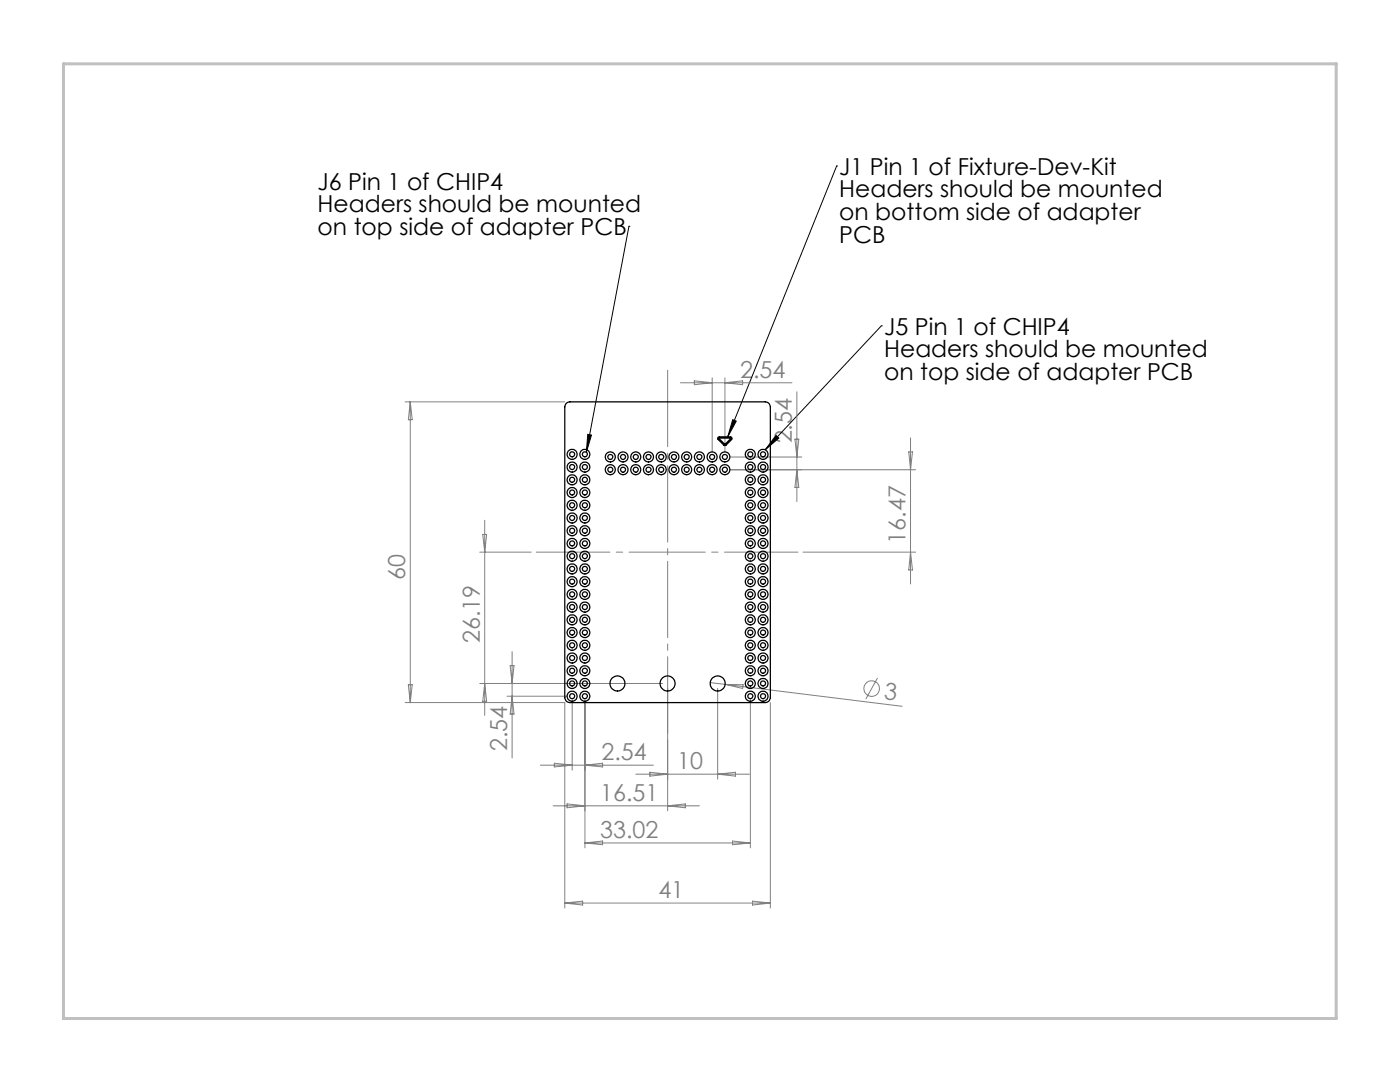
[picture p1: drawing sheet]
<svg xmlns="http://www.w3.org/2000/svg" width="279mm" height="216mm" viewBox="0 0 279 216" stroke-linecap="round" stroke-linejoin="round" font-family="sans-serif">
<g fill="none" stroke="#808080" stroke-width=".2">
<path d="M135.8 76.4h22.2M138.6 76l3.5 .4-3.5 .4zM142.1 75.4v14.8M144.7 75.4v14.8M144.7 76.4l3.5-.4v.8zM159 78.2v21.9M80.9 80.2h31.8M81.9 80.2v60M81.9 80.2l.4 3.5h-.8zM145.7 93.7h37M145.7 91.2h14.3M158.6 87.6h.8l-.4 3.6z"/>
<path d="M159 93.7l.4 3.6h-.8zM181.4 90.2h.7l-.4 3.5zM181.7 87.4v29.1M95.7 110.2h10.3M96.3 106.6h.8l-.4 3.6zM96.7 103.8v38.9M160.3 110.2h22.4M181.7 110.2l.4 3.5h-.7zM81.5 136.6h.8l-.4 3.6zM95.7 136.4h36.5M96.7 136.4l.4 3.5h-.8zM101.2 138.9h12"/>
<path d="M101.8 132.8h.8l-.4 3.6zM102.2 130v21.2M102.2 138.9l.4 3.6h-.8zM114.2 139.9v13.8M116.7 139.9v29.3M133.2 137.4v24.4M141.7 136.2l3 .4M143.2 137.4v18.1M144.7 136.6l35.3 4.3M144.7 136.6h3.6l-.1 .8zM149.8 139.9v29.3M175.1 135.3l-2.3 4.2"/>
<path d="M80.9 140.2h31.8v41M107.8 152.7h22.6M110.6 152.3l3.6 .4-3.6 .3zM116.7 152.7l3.6-.4v.7zM126.9 154.5h22.7M129.7 154.1l3.5 .4-3.5 .4zM143.2 154.5l3.6-.4v.8zM153.7 140.2v41M110.4 160.8h29.2M113.2 160.4l3.5 .4-3.5 .4zM116.7 168.2h33.1M116.7 168.2l3.6-.4v.8z"/>
<path d="M133.2 160.8l3.6-.4v.8zM146.2 167.8l3.6 .4-3.6 .4zM150.2 179.8l3.5 .4-3.5 .4zM112.7 180.2h41M112.7 180.2l3.6-.4v.8z"/>
<circle cx="174" cy="137.4" r="1.57"/>
</g>
<path d="M167 33.1h.1M167 33.1l-21.8 54.1M125.5 45.2h.1M125.5 45.2l-8.5 45M175.9 65h.1M175.9 65l-23.2 24.7M117.3 86.7l.7 .1-1 3.4zM146.2 83.7l.7 .3-1.7 3.2zM154.9 86.9l.5 .5-2.7 2.3z" fill="none" stroke="#000" stroke-width=".2"/>
<path d="M133.2 146.7v-73.2" fill="none" stroke="#808080" stroke-width=".2" stroke-dasharray="15.2 1.3 1.3 1.3" stroke-dashoffset="-.4"/>
<path d="M107 110.2h52.3" fill="none" stroke="#808080" stroke-width=".2" stroke-dasharray="15.2 1.3 1.3 1.3" stroke-dashoffset=".6"/>
<path d="M266.7 153.3v49.9h-240" fill="none" stroke="#c0c0c0" stroke-width=".2"/>
<path d="M12.7 12.7h254v190.5h-254z" fill="none" stroke="#c0c0c0" stroke-width=".6"/>
<path d="M146.2 83.7l.7 .3-1.7 3.2zM154.9 86.9l.5 .5-2.7 2.3zM117.3 86.7l.7 .1-1 3.4z" fill="#000"/>
<g fill="none" stroke="#000" stroke-width=".25">
<path d="M113 80.5l.7-.3h39a1.02 1.02 0 0 1 1 1v58a1.02 1.02 0 0 1-1 1h-39a1.02 1.02 0 0 1-1-1v-58zM143.3 87.3l2.5-.1a.33 .33 0 0 1 .2 .5l-1.1 1.1-.4 .1-1.2-1.3zM143.5 87.4h2.3v.1l-1.2 1.2z"/>
<circle cx="114.2" cy="95.7" r="1"/>
<circle cx="114.2" cy="98.3" r="1"/>
<circle cx="114.2" cy="90.7" r="1"/>
<circle cx="114.2" cy="93.2" r="1"/>
<circle cx="114.2" cy="98.3" r=".51"/>
<circle cx="114.2" cy="93.2" r=".51"/>
<circle cx="114.2" cy="90.6" r=".51"/>
<circle cx="114.2" cy="95.7" r=".51"/>
<circle cx="116.7" cy="98.3" r="1"/>
<circle cx="116.7" cy="95.7" r="1"/>
<circle cx="116.7" cy="90.7" r="1"/>
<circle cx="116.7" cy="93.2" r="1"/>
<circle cx="116.7" cy="98.3" r=".51"/>
<circle cx="116.7" cy="93.2" r=".51"/>
<circle cx="116.7" cy="90.6" r=".51"/>
<circle cx="116.7" cy="95.7" r=".51"/>
<circle cx="121.8" cy="93.7" r="1"/>
<circle cx="121.8" cy="91.2" r="1"/>
<circle cx="121.8" cy="93.7" r=".51"/>
<circle cx="121.8" cy="91.2" r=".51"/>
<circle cx="124.3" cy="93.7" r="1"/>
<circle cx="124.3" cy="91.2" r="1"/>
<circle cx="124.3" cy="93.7" r=".51"/>
<circle cx="124.3" cy="91.2" r=".51"/>
<circle cx="126.9" cy="93.7" r="1"/>
<circle cx="126.9" cy="91.2" r="1"/>
<circle cx="126.9" cy="93.7" r=".51"/>
<circle cx="126.9" cy="91.2" r=".51"/>
<circle cx="129.4" cy="93.7" r="1"/>
<circle cx="129.4" cy="91.2" r="1"/>
<circle cx="129.4" cy="93.7" r=".51"/>
<circle cx="129.4" cy="91.2" r=".51"/>
<circle cx="132" cy="93.7" r="1"/>
<circle cx="132" cy="91.2" r="1"/>
<circle cx="132" cy="93.7" r=".51"/>
<circle cx="132" cy="91.2" r=".51"/>
<circle cx="134.5" cy="93.7" r="1"/>
<circle cx="134.5" cy="91.2" r="1"/>
<circle cx="134.5" cy="93.7" r=".51"/>
<circle cx="134.5" cy="91.2" r=".51"/>
<circle cx="137" cy="93.7" r="1"/>
<circle cx="137" cy="91.2" r="1"/>
<circle cx="137" cy="93.7" r=".51"/>
<circle cx="137" cy="91.2" r=".51"/>
<circle cx="139.6" cy="93.7" r="1"/>
<circle cx="139.6" cy="91.2" r="1"/>
<circle cx="139.6" cy="93.7" r=".51"/>
<circle cx="139.6" cy="91.2" r=".51"/>
<circle cx="142.1" cy="93.7" r="1"/>
<circle cx="142.1" cy="91.2" r="1"/>
<circle cx="142.1" cy="93.7" r=".51"/>
<circle cx="142.1" cy="91.2" r=".51"/>
<circle cx="144.7" cy="93.7" r="1"/>
<circle cx="144.7" cy="91.2" r="1"/>
<circle cx="144.7" cy="93.7" r=".51"/>
<circle cx="144.7" cy="91.2" r=".51"/>
<circle cx="149.7" cy="98.3" r="1"/>
<circle cx="149.7" cy="95.7" r="1"/>
<circle cx="149.7" cy="90.7" r="1"/>
<circle cx="149.7" cy="93.2" r="1"/>
<circle cx="149.7" cy="98.3" r=".51"/>
<circle cx="149.7" cy="93.2" r=".51"/>
<circle cx="149.7" cy="90.6" r=".51"/>
<circle cx="149.7" cy="95.7" r=".51"/>
<circle cx="152.3" cy="98.3" r="1"/>
<circle cx="152.3" cy="95.7" r="1"/>
<circle cx="152.3" cy="90.7" r="1"/>
<circle cx="152.3" cy="93.2" r="1"/>
<circle cx="152.3" cy="98.3" r=".51"/>
<circle cx="152.3" cy="93.2" r=".51"/>
<circle cx="152.3" cy="90.6" r=".51"/>
<circle cx="152.3" cy="95.7" r=".51"/>
<circle cx="114.2" cy="113.5" r="1"/>
<circle cx="114.2" cy="108.4" r="1"/>
<circle cx="114.2" cy="105.9" r="1"/>
<circle cx="114.2" cy="116.1" r="1"/>
<circle cx="114.2" cy="118.6" r="1"/>
<circle cx="114.2" cy="100.8" r="1"/>
<circle cx="114.2" cy="103.4" r="1"/>
<circle cx="114.2" cy="111" r="1"/>
<circle cx="114.2" cy="108.4" r=".51"/>
<circle cx="114.2" cy="113.5" r=".51"/>
<circle cx="114.2" cy="118.6" r=".51"/>
<circle cx="114.2" cy="100.8" r=".51"/>
<circle cx="114.2" cy="116" r=".51"/>
<circle cx="114.2" cy="111" r=".51"/>
<circle cx="114.2" cy="105.9" r=".51"/>
<circle cx="114.2" cy="103.3" r=".51"/>
<circle cx="116.7" cy="113.5" r="1"/>
<circle cx="116.7" cy="108.4" r="1"/>
<circle cx="116.7" cy="105.9" r="1"/>
<circle cx="116.7" cy="111" r="1"/>
<circle cx="116.7" cy="103.4" r="1"/>
<circle cx="116.7" cy="116.1" r="1"/>
<circle cx="116.7" cy="118.6" r="1"/>
<circle cx="116.7" cy="100.8" r="1"/>
<circle cx="116.7" cy="108.4" r=".51"/>
<circle cx="116.7" cy="113.5" r=".51"/>
<circle cx="116.7" cy="116" r=".51"/>
<circle cx="116.7" cy="100.8" r=".51"/>
<circle cx="116.7" cy="118.6" r=".51"/>
<circle cx="116.7" cy="111" r=".51"/>
<circle cx="116.7" cy="103.3" r=".51"/>
<circle cx="116.7" cy="105.9" r=".51"/>
<circle cx="149.7" cy="113.5" r="1"/>
<circle cx="149.7" cy="105.9" r="1"/>
<circle cx="149.7" cy="108.4" r="1"/>
<circle cx="149.7" cy="103.4" r="1"/>
<circle cx="149.7" cy="116.1" r="1"/>
<circle cx="149.7" cy="100.8" r="1"/>
<circle cx="149.7" cy="118.6" r="1"/>
<circle cx="149.7" cy="111" r="1"/>
<circle cx="149.7" cy="100.8" r=".51"/>
<circle cx="149.7" cy="113.5" r=".51"/>
<circle cx="149.7" cy="118.6" r=".51"/>
<circle cx="149.7" cy="108.4" r=".51"/>
<circle cx="149.7" cy="116" r=".51"/>
<circle cx="149.7" cy="111" r=".51"/>
<circle cx="149.7" cy="103.3" r=".51"/>
<circle cx="149.7" cy="105.9" r=".51"/>
<circle cx="152.3" cy="113.5" r="1"/>
<circle cx="152.3" cy="105.9" r="1"/>
<circle cx="152.3" cy="108.4" r="1"/>
<circle cx="152.3" cy="111" r="1"/>
<circle cx="152.3" cy="103.4" r="1"/>
<circle cx="152.3" cy="118.6" r="1"/>
<circle cx="152.3" cy="100.8" r="1"/>
<circle cx="152.3" cy="116.1" r="1"/>
<circle cx="152.3" cy="100.8" r=".51"/>
<circle cx="152.3" cy="108.4" r=".51"/>
<circle cx="152.3" cy="116" r=".51"/>
<circle cx="152.3" cy="118.6" r=".51"/>
<circle cx="152.3" cy="113.5" r=".51"/>
<circle cx="152.3" cy="111" r=".51"/>
<circle cx="152.3" cy="105.9" r=".51"/>
<circle cx="152.3" cy="103.3" r=".51"/>
<circle cx="114.2" cy="138.9" r="1"/>
<circle cx="114.2" cy="126.2" r="1"/>
<circle cx="114.2" cy="136.4" r="1"/>
<circle cx="114.2" cy="123.7" r="1"/>
<circle cx="114.2" cy="128.8" r="1"/>
<circle cx="114.2" cy="121.1" r="1"/>
<circle cx="114.2" cy="131.3" r="1"/>
<circle cx="114.2" cy="133.8" r="1"/>
<circle cx="114.2" cy="128.7" r=".51"/>
<circle cx="114.2" cy="133.8" r=".51"/>
<circle cx="114.2" cy="126.2" r=".51"/>
<circle cx="114.2" cy="121.1" r=".51"/>
<circle cx="114.2" cy="131.3" r=".51"/>
<circle cx="114.2" cy="136.4" r=".51"/>
<circle cx="114.2" cy="138.9" r=".51"/>
<circle cx="114.2" cy="123.7" r=".51"/>
<circle cx="116.7" cy="138.9" r="1"/>
<circle cx="116.7" cy="126.2" r="1"/>
<circle cx="116.7" cy="136.4" r="1"/>
<circle cx="116.7" cy="121.1" r="1"/>
<circle cx="116.7" cy="128.8" r="1"/>
<circle cx="116.7" cy="131.3" r="1"/>
<circle cx="116.7" cy="123.7" r="1"/>
<circle cx="116.7" cy="133.8" r="1"/>
<circle cx="116.7" cy="121.1" r=".51"/>
<circle cx="116.7" cy="126.2" r=".51"/>
<circle cx="116.7" cy="128.7" r=".51"/>
<circle cx="116.7" cy="131.3" r=".51"/>
<circle cx="116.7" cy="133.8" r=".51"/>
<circle cx="116.7" cy="136.4" r=".51"/>
<circle cx="116.7" cy="123.7" r=".51"/>
<circle cx="116.7" cy="138.9" r=".51"/>
<circle cx="123.2" cy="136.4" r="1.5"/>
<circle cx="133.2" cy="136.4" r="1.5"/>
<circle cx="143.2" cy="136.4" r="1.5"/>
<circle cx="149.7" cy="126.2" r="1"/>
<circle cx="149.7" cy="138.9" r="1"/>
<circle cx="149.7" cy="136.4" r="1"/>
<circle cx="149.7" cy="121.1" r="1"/>
<circle cx="149.7" cy="123.7" r="1"/>
<circle cx="149.7" cy="128.8" r="1"/>
<circle cx="149.7" cy="131.3" r="1"/>
<circle cx="149.7" cy="133.8" r="1"/>
<circle cx="149.7" cy="121.1" r=".51"/>
<circle cx="149.7" cy="133.8" r=".51"/>
<circle cx="149.7" cy="126.2" r=".51"/>
<circle cx="149.7" cy="128.7" r=".51"/>
<circle cx="149.7" cy="131.3" r=".51"/>
<circle cx="149.7" cy="138.9" r=".51"/>
<circle cx="149.7" cy="123.7" r=".51"/>
<circle cx="149.7" cy="136.4" r=".51"/>
<circle cx="152.3" cy="136.4" r="1"/>
<circle cx="152.3" cy="126.2" r="1"/>
<circle cx="152.3" cy="138.9" r="1"/>
<circle cx="152.3" cy="128.8" r="1"/>
<circle cx="152.3" cy="131.3" r="1"/>
<circle cx="152.3" cy="121.1" r="1"/>
<circle cx="152.3" cy="123.7" r="1"/>
<circle cx="152.3" cy="133.8" r="1"/>
<circle cx="152.3" cy="128.7" r=".51"/>
<circle cx="152.3" cy="121.1" r=".51"/>
<circle cx="152.3" cy="131.3" r=".51"/>
<circle cx="152.3" cy="133.8" r=".51"/>
<circle cx="152.3" cy="126.2" r=".51"/>
<circle cx="152.3" cy="123.7" r=".51"/>
<circle cx="152.3" cy="136.4" r=".51"/>
<circle cx="152.3" cy="138.9" r=".51"/>
</g>
<g font-size="4.7">
<text x="167.5" y="34.8">J1 Pin 1 of Fixture-Dev-Kit</text>
<text x="63.4" y="37.8">J6 Pin 1 of CHIP4</text>
<text x="167.5" y="39.4">Headers should be mounted</text>
<text x="63.4" y="42.3">Headers should be mounted</text>
<text x="63.4" y="46.9">on top side of adapter PCB</text>
<text x="167.5" y="43.9">on bottom side of adapter</text>
<text x="167.5" y="48.4">PCB</text>
<text x="176.5" y="66.8">J5 Pin 1 of CHIP4</text>
<text x="176.5" y="71.3">Headers should be mounted</text>
<text x="176.5" y="75.8">on top side of adapter PCB</text>
</g>
<g font-size="4.7" fill="#808080">
<text x="147.7" y="75.3">2.54</text>
<text x="158" y="88.5" transform="rotate(-90 158 88.5)">2.54</text>
<text x="180.7" y="108.5" transform="rotate(-90 180.7 108.5)">16.47</text>
<text x="80.9" y="115.8" transform="rotate(-90 80.9 115.8)">60</text>
<text x="95.7" y="128.4" transform="rotate(-90 95.7 128.4)">26.19</text>
<text x="176.3" y="139.4" transform="rotate(7 176.3 139.4)">3</text>
<text x="101.2" y="149.9" transform="rotate(-90 101.2 149.9)">2.54</text>
<text x="120" y="151.6">2.54</text>
<text x="135.2" y="153.4">10</text>
<text x="119.8" y="159.8">16.51</text>
<text x="119.8" y="167.2">33.02</text>
<text x="131.4" y="179.2">41</text>
</g>
</svg>
